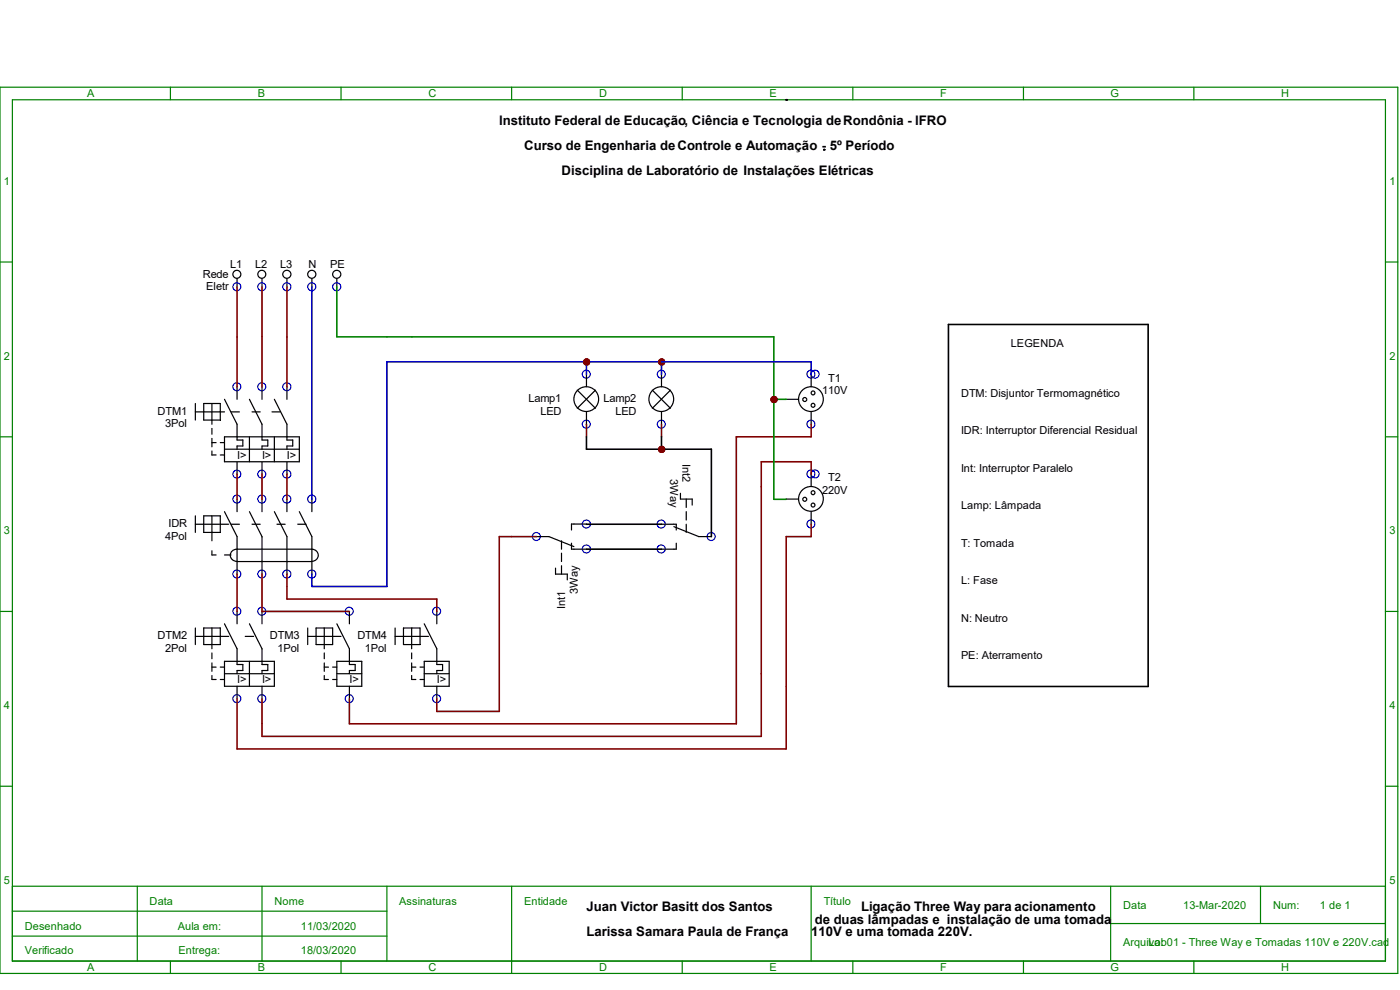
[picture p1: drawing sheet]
<svg xmlns="http://www.w3.org/2000/svg" width="297mm" height="210mm" viewBox="0 0 297 210" stroke-linecap="round" stroke-linejoin="round" font-family="sans-serif">
<g fill="none" stroke="#008000" stroke-width=".25">
<path d="M0 18.5h296.5v188h-296.5zM36.2 18.5v2.7M72.3 18.5v2.7M108.5 18.5v2.7M144.7 18.5v2.7M180.9 18.5v2.7M217.1 18.5v2.7M253.3 18.5v2.7M2.6 21.2h291.3v182.7h-291.3zM0 55.6h2.6M293.9 55.6h2.6M0 92.7h2.6"/>
<path d="M293.9 92.7h2.6M0 129.7h2.6M293.9 129.7h2.6M0 166.8h2.6M293.9 166.8h2.6M2.6 188h291.3M2.6 193.3h79.5M2.6 198.6h79.5M29.1 188v15.9M55.6 188v15.9M82.1 188v15.9M108.5 188v18.5"/>
<path d="M172.1 188v15.9M235.6 195.9h58.3M235.6 188v15.9M267.4 188v7.9M36.2 203.9v2.6M72.3 203.9v2.6M144.7 203.9v2.6M180.9 203.9v2.6M217.1 203.9v2.6M253.3 203.9v2.6"/>
</g>
<g fill="none" stroke="#00f" stroke-width=".25">
<circle cx="124.4" cy="79.4" r=".85"/>
<circle cx="140.3" cy="79.4" r=".85"/>
<circle cx="124.4" cy="90" r=".85"/>
<circle cx="140.3" cy="90" r=".85"/>
<circle cx="113.8" cy="113.8" r=".85"/>
<circle cx="124.4" cy="116.5" r=".86"/>
<circle cx="124.4" cy="111.2" r=".86"/>
<circle cx="140.3" cy="111.2" r=".86"/>
<circle cx="140.3" cy="116.5" r=".86"/>
<circle cx="150.9" cy="113.8" r=".85"/>
</g>
<g fill="none" stroke="#000" stroke-width=".25">
<path d="M124.4 79.4v2.6M140.3 79.4v2.6M122.5 82.8l3.8 3.8M124.4 87.3v2.7M126.3 82.8l-3.8 3.8M138.4 82.8l3.8 3.8M140.3 87.3v2.7M142.2 82.8l-3.8 3.8M113.8 113.8h2.7l5.3 2.2M119.1 114.7v1.8M119.1 117.3v1.8M121.2 115.2v1.3h3.2"/>
<path d="M124.4 111.2h-3.2v1.2M140.3 111.2h3.2v1.2M143 111.7l5.3 2.1h2.6M143.5 115.2v1.3h-3.2M144.4 104.6v1.3h2.5v1.2M145.6 105.9v1.8M145.6 108.5v1.8M145.6 111.2v1.7M117.9 120.5v1.3h2.5v1.2M119.1 120v1.8"/>
<circle cx="124.4" cy="84.7" r="2.62"/>
<circle cx="140.3" cy="84.7" r="2.62"/>
</g>
<circle cx="140.4" cy="95.3" r=".59" fill="#f00" stroke="#800000" stroke-width=".25"/>
<g fill="none" stroke="#00f" stroke-width=".25">
<circle cx="50.2" cy="60.8" r=".85"/>
<circle cx="55.5" cy="60.8" r=".85"/>
<circle cx="60.9" cy="60.8" r=".86"/>
<circle cx="66.2" cy="60.8" r=".86"/>
<circle cx="71.4" cy="60.8" r=".86"/>
<circle cx="50.2" cy="82" r=".85"/>
<circle cx="55.5" cy="82" r=".85"/>
<circle cx="60.9" cy="82" r=".86"/>
<circle cx="50.2" cy="105.9" r=".85"/>
<circle cx="50.2" cy="100.6" r=".85"/>
<circle cx="55.5" cy="100.6" r=".85"/>
<circle cx="55.5" cy="105.9" r=".85"/>
<circle cx="60.9" cy="100.6" r=".86"/>
<circle cx="60.9" cy="105.9" r=".86"/>
<circle cx="66.2" cy="105.9" r=".86"/>
<circle cx="172" cy="100.5" r=".85"/>
<circle cx="172" cy="111.1" r=".85"/>
<circle cx="172.9" cy="100.5" r=".85"/>
<circle cx="50.2" cy="129.7" r=".85"/>
<circle cx="50.2" cy="121.8" r=".85"/>
<circle cx="55.5" cy="121.8" r=".85"/>
<circle cx="55.5" cy="129.7" r=".85"/>
<circle cx="60.9" cy="121.8" r=".86"/>
<circle cx="66.2" cy="121.8" r=".86"/>
<circle cx="74.1" cy="129.7" r=".85"/>
<circle cx="92.6" cy="129.7" r=".85"/>
<circle cx="50.2" cy="148.2" r=".85"/>
<circle cx="55.5" cy="148.2" r=".85"/>
<circle cx="74.1" cy="148.2" r=".85"/>
<circle cx="92.6" cy="148.2" r=".85"/>
</g>
<g fill="none" stroke="#000" stroke-width=".25">
<path d="M50.3 59.1v1.8M55.6 59.1v1.8M60.9 59.1v1.8M66.2 59.1v1.8M71.5 59.1v1.8M41.4 85.6v3.5M41.4 87.4h6.2M43.2 85.6h3.5v3.5h-3.5zM45 85.6v4.4M45 90.9v1.2M45 93v1.8M45 95.7v.8h.8"/>
<path d="M45 93.9h.8M46.7 93.9h.9M46.7 96.5h.9M47.6 84.7l2.7 5.3v3.3h1.2v1.3h-1.2v.7M47.6 92.7h15.9v5.3h-15.9zM47.6 95.3h15.9M49 87.4h1.8M50.3 82.1v2.6M50.3 98v2.6M52.9 84.7l2.7 5.3v3.3h1.2v1.3h-1.2v.7M52.9 92.7v5.3M53.5 87.4h1.7"/>
<path d="M55.6 82.1v2.6M55.6 98v2.6M57.7 87.4h1.7M58.2 84.7l2.7 5.3v3.3h1.2v1.3h-1.2v.7M58.2 92.7v5.3M60.9 82.1v2.6M60.9 98v2.6M41.4 109.4v3.5M41.4 111.2h7.1M43.2 109.4h3.5v3.5h-3.5zM45 109.4v5.3M45 116.8v.9h.8"/>
<path d="M47.6 108.5l2.7 5.3v8M47.6 117.7h1.4M49 111.2h1.8M50.3 105.9v2.6M50.3 119.1h15.9M52.9 108.5l2.7 5.3v8M53.5 111.2h1.7M55.6 105.9v2.6M58.2 108.5l2.7 5.3v8M58.8 111.2h1.7M60.9 105.9v2.6M63.2 111.2h1.7"/>
<path d="M63.5 108.5l2.7 5.3v8M66.2 119.1a1.29 1.29 0 0 0 1.3-1.3 1.29 1.29 0 0 0-1.3-1.3h-15.9a1.3 1.3 0 0 0-1.4 1.3 1.3 1.3 0 0 0 1.4 1.3M66.2 105.9v2.6M166.8 105.9h2.6M172.1 100.6v2.6M172.1 108.5v2.7M41.4 133.2v3.5M41.4 135h7.1M43.2 133.2h3.5v3.5h-3.5zM45 133.2v4.4M45 138.5v1.2M47.6 132.3l2.7 5.3v3.4h1.2v1.2h-1.2v.7"/>
<path d="M50.3 129.7v2.6M52 135h1.8M52.9 132.3l2.7 5.3v3.4h1.2v1.2h-1.2v.7M55.6 129.7v2.6M65.3 135h7M65.3 133.2v3.5M67.1 133.2h3.5v3.5h-3.5zM68.8 133.2v4.4M68.8 138.5v1.2M71.5 132.3l2.6 5.3v3.4h1.3v1.2h-1.3v.7M74.1 129.7v2.6M83.8 135h7.1"/>
<path d="M83.8 133.2v3.5M85.6 133.2h3.5v3.5h-3.5zM87.3 133.2v4.4M87.3 138.5v1.2M90 132.3l2.7 5.3v3.4h1.2v1.2h-1.2v.7M92.7 129.7v2.6M45 140.6v1.8M45 143.3v.8h.8M45 141.5h.8M46.7 141.5h.9M46.7 144.1h.9M47.6 140.3h10.6v5.3h-10.6z"/>
<path d="M47.6 142.9h10.6M50.3 145.6v2.6M52.9 140.3v5.3M55.6 145.6v2.6M68.8 141.5h.9M68.8 143.3v.8h.9M68.8 140.6v1.8M70.6 141.5h.9M70.6 144.1h.9M71.5 140.3h5.3v5.3h-5.3zM71.5 142.9h5.3M74.1 145.6v2.6"/>
<path d="M87.3 141.5h.9M87.3 143.3v.8h.9M87.3 140.6v1.8M89.1 141.5h.9M89.1 144.1h.9M90 140.3h5.3v5.3h-5.3zM90 142.9h5.3M92.7 145.6v2.6"/>
<circle cx="50.2" cy="58.2" r=".85"/>
<circle cx="55.5" cy="58.2" r=".85"/>
<circle cx="60.9" cy="58.2" r=".86"/>
<circle cx="66.2" cy="58.2" r=".86"/>
<circle cx="71.4" cy="58.2" r=".86"/>
<circle cx="170.7" cy="105.9" r=".42"/>
<circle cx="172" cy="105.8" r="2.62"/>
<circle cx="172.5" cy="104.5" r=".41"/>
<circle cx="172.5" cy="107.1" r=".41"/>
</g>
<circle cx="124.5" cy="76.8" r=".59" fill="#f00" stroke="#800000" stroke-width=".25"/>
<g fill="#000">
<circle cx="166.8" cy="21.2" r=".17"/>
<circle cx="169.5" cy="26.5" r=".17"/>
<circle cx="174.8" cy="31.7" r=".17"/>
</g>
<path d="M201.2 68.8h42.4v76.8h-42.4z" fill="none" stroke="#000" stroke-width=".34"/>
<g fill="none" stroke="#00f" stroke-width=".25">
<circle cx="172" cy="79.4" r=".85"/>
<circle cx="172.9" cy="79.4" r=".85"/>
<circle cx="172" cy="90" r=".85"/>
</g>
<g fill="none" stroke="#000" stroke-width=".25">
<path d="M172.1 79.4v2.6M166.8 84.7h2.6M172.1 87.3v2.7"/>
<circle cx="170.7" cy="84.8" r=".42"/>
<circle cx="172" cy="84.7" r="2.62"/>
<circle cx="172.5" cy="83.4" r=".41"/>
<circle cx="172.5" cy="86" r=".41"/>
</g>
<g fill="#f00" stroke="#800000" stroke-width=".25">
<circle cx="140.4" cy="76.8" r=".59"/>
<circle cx="164.2" cy="84.8" r=".59"/>
</g>
<g fill="#f00" stroke="#800000" stroke-width=".34">
<circle cx="140.4" cy="95.3" r=".59"/>
<circle cx="124.5" cy="76.8" r=".59"/>
<circle cx="140.4" cy="76.8" r=".59"/>
<circle cx="164.2" cy="84.8" r=".59"/>
</g>
<g fill="none" stroke="#800000" stroke-width=".34">
<path d="M50.3 60.9v21.2M55.6 60.9v21.2M60.9 60.9v21.2M124.4 90v2.7M140.3 90v2.7M172.1 90v2.7h-15.9v60.8h-82.1v-5.2M50.3 100.6v5.3M55.6 100.6v5.3M60.9 100.6v5.3M113.8 113.8h-7.9v37.1h-13.2v-2.6M172.1 111.2v2.6h-5.3v45.1h-116.5v-10.6M172.1 100.6v-2.6h-10.6v58.2h-105.9v-7.9"/>
<path d="M50.3 121.8v7.9M55.6 121.8v7.9h18.5M60.9 121.8v5.3h31.8v2.6"/>
</g>
<path d="M71.5 60.9v10.6h92.7v34.4h2.6M164.2 84.7h2.6" fill="none" stroke="#008000" stroke-width=".34"/>
<path d="M66.2 60.9v45M124.4 76.8v2.6M140.3 76.8v2.6M172.1 79.4v-2.6h-90v47.6h-15.9v-2.6" fill="none" stroke="#00f" stroke-width=".34"/>
<path d="M124.4 92.7v2.6h26.5v18.5M140.3 92.7v2.6M124.4 111.2h15.9M124.4 116.5h15.9" fill="none" stroke="#000" stroke-width=".34"/>
<g fill="#800000" stroke="#800000" stroke-width=".34">
<circle cx="140.4" cy="95.3" r=".59"/>
<circle cx="124.5" cy="76.8" r=".59"/>
<circle cx="140.4" cy="76.8" r=".59"/>
<circle cx="164.2" cy="84.8" r=".59"/>
</g>
<g font-size="2.8">
<text x="105.9" y="26.4">Instituto Federal de Educação, Ciência e Tecnologia de Rondônia - IFRO</text>
<text x="111.2" y="31.8">Curso de Engenharia de Controle e Automação - 5º Período</text>
<text x="119.1" y="37">Disciplina de Laboratório de Instalações Elétricas</text>
<text x="124.4" y="193.3">Juan Victor Basitt dos Santos</text>
<text x="172.8" y="195.9">de duas lâmpadas e instalação de uma tomada</text>
<text x="182.7" y="193.3">Ligação Three Way para acionamento</text>
<text x="124.4" y="198.5">Larissa Samara Paula de França</text>
<text x="172.1" y="198.5">110V e uma tomada 220V.</text>
</g>
<g font-size="2.3" fill="#008000">
<text x="18.5" y="20.7">A</text>
<text x="54.7" y="20.7">B</text>
<text x="90.9" y="20.7">C</text>
<text x="127.1" y="20.7">D</text>
<text x="163.3" y="20.7">E</text>
<text x="199.5" y="20.7">F</text>
<text x="235.6" y="20.7">G</text>
<text x="271.8" y="20.7">H</text>
<text x=".8" y="39.2">1</text>
<text x="294.8" y="39.2">1</text>
<text x=".8" y="76.3">2</text>
<text x="294.8" y="76.3">2</text>
<text x=".8" y="113.4">3</text>
<text x="294.8" y="113.4">3</text>
<text x=".8" y="150.4">4</text>
<text x="294.8" y="150.4">4</text>
<text x=".8" y="187.5">5</text>
<text x="31.7" y="191.9">Data</text>
<text x="58.3" y="191.9">Nome</text>
<text x="84.7" y="191.9">Assinaturas</text>
<text x="111.2" y="191.9">Entidade</text>
<text x="174.8" y="191.9">Título</text>
<text x="294.8" y="187.5">5</text>
<text x="5.3" y="197.2">Desenhado</text>
<text x="37.7" y="197.2">Aula em:</text>
<text x="63.8" y="197.2">11/03/2020</text>
<text x="238.3" y="192.8">Data</text>
<text x="251" y="192.8">13-Mar-2020</text>
<text x="270.1" y="192.8">Num:</text>
<text x="280" y="192.8">1 de 1</text>
<text x="5.3" y="202.5">Verificado</text>
<text x="37.9" y="202.5">Entrega:</text>
<text x="63.8" y="202.5">18/03/2020</text>
<text x="238.3" y="200.7">Arquivo:</text>
<text x="243.6" y="200.7">Lab01 - Three Way e Tomadas 110V e 220V.cad</text>
<text x="18.5" y="206">A</text>
<text x="54.7" y="206">B</text>
<text x="90.9" y="206">C</text>
<text x="127.1" y="206">D</text>
<text x="163.3" y="206">E</text>
<text x="199.5" y="206">F</text>
<text x="235.6" y="206">G</text>
<text x="271.8" y="206">H</text>
</g>
<g font-size="2.3">
<text x="43.1" y="58.9">Rede</text>
<text x="48.9" y="56.8">L1</text>
<text x="54.1" y="56.8">L2</text>
<text x="59.4" y="56.8">L3</text>
<text x="65.4" y="56.8">N</text>
<text x="70.1" y="56.8">PE</text>
<text x="43.8" y="61.5">Eletr</text>
<text x="214.5" y="73.6">LEGENDA</text>
<text x="174.5" y="83.6">110V</text>
<text x="175.7" y="80.9">T1</text>
<text x="33.4" y="88">DTM1</text>
<text x="112.1" y="85.3">Lamp1</text>
<text x="114.6" y="88">LED</text>
<text x="128" y="85.3">Lamp2</text>
<text x="130.6" y="88">LED</text>
<text x="203.9" y="84.2">DTM: Disjuntor Termomagnético</text>
<text x="35.1" y="90.7">3Pol</text>
<text x="203.9" y="92.2">IDR: Interruptor Diferencial Residual</text>
<text x="50.3" y="97.4">I&gt;</text>
<text x="55.6" y="97.4">I&gt;</text>
<text x="60.9" y="97.4">I&gt;</text>
<text x="142.2" y="101.6" transform="rotate(90 142.2 101.6)">3Way</text>
<text x="144.8" y="98.5" transform="rotate(90 144.8 98.5)">Int2</text>
<text x="203.9" y="100.1">Int: Interruptor Paralelo</text>
<text x="174.5" y="104.8">220V</text>
<text x="175.7" y="102.1">T2</text>
<text x="35.7" y="111.8">IDR</text>
<text x="203.9" y="108.1">Lamp: Lâmpada</text>
<text x="35.1" y="114.5">4Pol</text>
<text x="203.9" y="116">T: Tomada</text>
<text x="203.9" y="124">L: Fase</text>
<text x="119.9" y="129.2" transform="rotate(-90 119.9 129.2)">Int1</text>
<text x="122.6" y="126" transform="rotate(-90 122.6 126)">3Way</text>
<text x="203.9" y="131.9">N: Neutro</text>
<text x="33.4" y="135.6">DTM2</text>
<text x="57.3" y="135.6">DTM3</text>
<text x="75.8" y="135.6">DTM4</text>
<text x="35.1" y="138.3">2Pol</text>
<text x="58.9" y="138.3">1Pol</text>
<text x="77.4" y="138.3">1Pol</text>
<text x="203.9" y="139.8">PE: Aterramento</text>
<text x="50.3" y="145">I&gt;</text>
<text x="55.6" y="145">I&gt;</text>
<text x="74.1" y="145">I&gt;</text>
<text x="92.7" y="145">I&gt;</text>
</g>
</svg>
